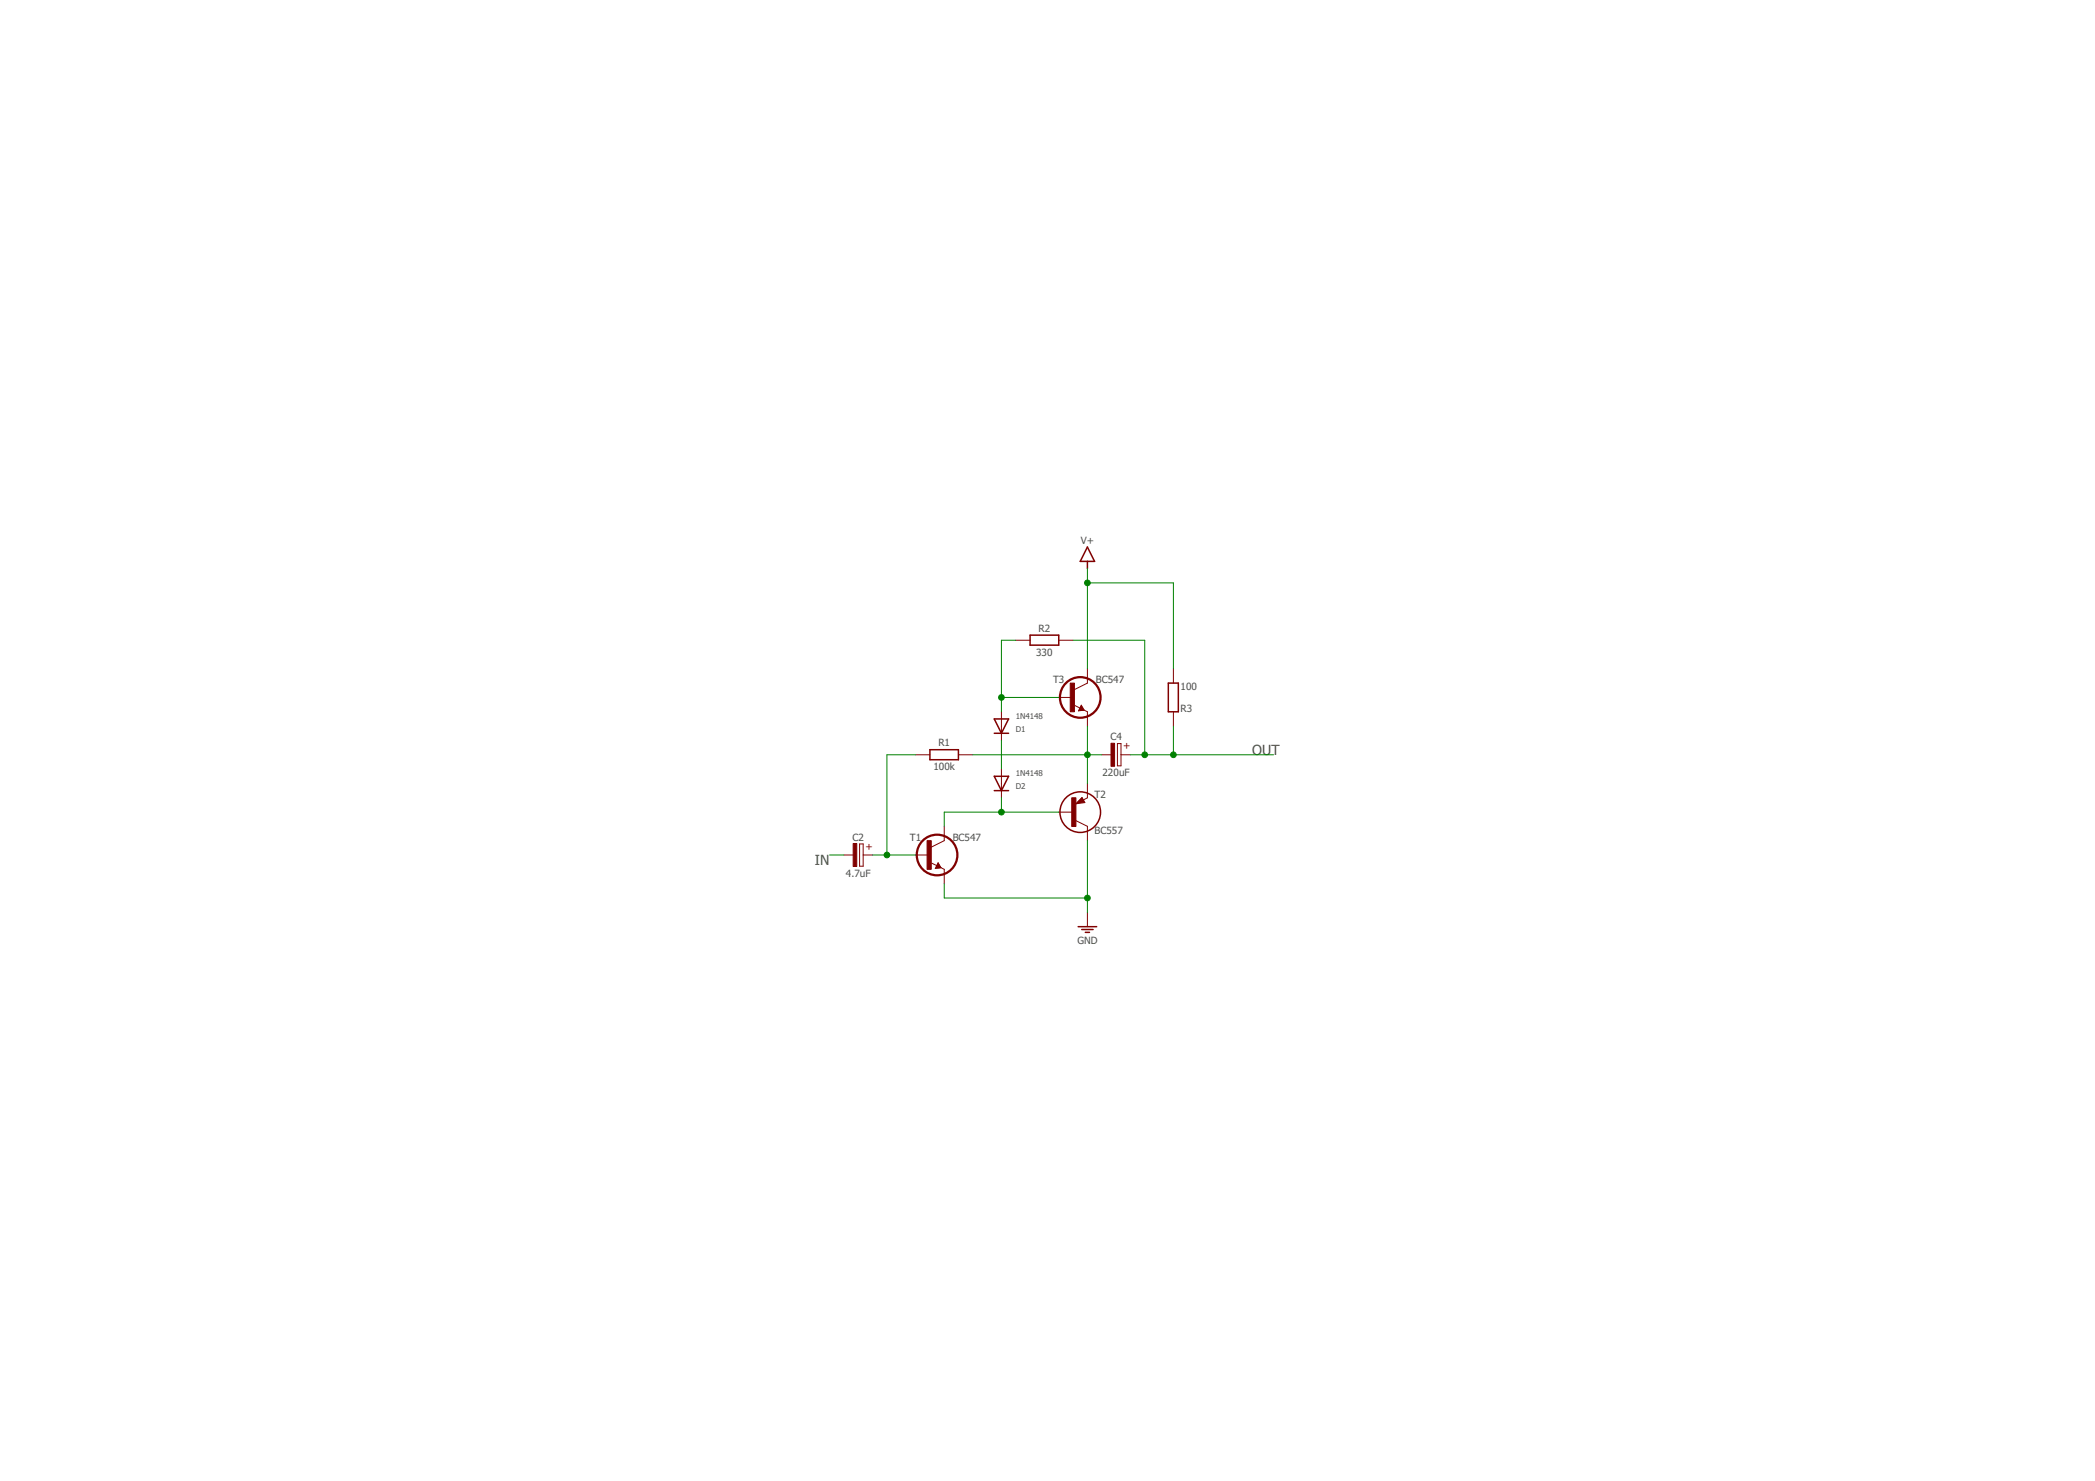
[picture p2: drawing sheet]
<svg xmlns="http://www.w3.org/2000/svg" width="297mm" height="210mm" viewBox="0 0 297 210" stroke-linecap="round" stroke-linejoin="round" font-family="sans-serif">
<g fill="none" stroke="#800000" stroke-width=".14">
<path d="M144 90.7h2M150.1 98.8h2M150.1 90.7h2M152.4 100l1.8 .9v2M153.3 99.9l.4 .7-.8 .2zM154.2 94.8v2l-2 1M166.4 94.8v2M121.9 119.6h.5v3.2h-.5zM129.8 107h2M133.9 117.1v2l-2 1M135.9 107h2M142 100.9v4"/>
<path d="M142 109v4.1M150.1 115.1h2M152.5 116.3l1.7 .8v2M153.4 113l.4 .7-1.2 .2zM154.2 111v2.1l-.6 .3M156.2 107h1.4M158.4 105.4h.5v3.1h-.5zM158.9 107h1.4M166.4 100.9v2M119.7 121.2h1.4M122.4 121.2h1.3M129.8 121.2h2"/>
<path d="M132.1 122.3l1.3 .7M133 122.3l.4 .7-.8 .1zM133.4 123l.5 .2v2M154.2 129.3v2"/>
</g>
<path d="M153.3 100.1l.3 .5h-.5M133 122.5l.3 .4-.5 .1" fill="none" stroke="#800000" stroke-width=".25"/>
<g fill="none" stroke="#800000" stroke-width=".21">
<path d="M154.2 77.5l1 2.1h-2zM154.2 79.6v1M146 90h4.1v1.4h-4.1zM165.7 96.8h1.4v4.1h-1.4zM131.8 106.3h4.1v1.4h-4.1zM141 101.9h2l-1 2zM141 103.9h2M141 110h2l-1 2.1zM141 112.1h2M153.3 100.1l-.2 .4h.3l-.1-.1M153.4 113.6h-.3l.3-.2 .2 .3-.8 .1 .6-.6 .3 .5M133 122.5l-.2 .4h.3l-.1-.2"/>
<path d="M152.9 131.3h2.6M153.4 131.7h1.6M153.9 132.1h.6"/>
<circle cx="153.2" cy="115.1" r="2.88"/>
</g>
<g fill="#800000" stroke="#800000" stroke-width=".14">
<path d="M131.4 119.1h.6v4.1h-.6z"/>
<path d="M152 113.1h.5v4h-.5z"/>
<path d="M151.7 96.8h.6v4.1h-.6z"/>
<path d="M121 119.5h.5v3.3h-.5z"/>
<path d="M157.5 105.3h.5v3.3h-.5z"/>
</g>
<g fill="none" stroke="#800000" stroke-width=".32">
<circle cx="153.2" cy="98.8" r="2.88"/>
<circle cx="132.9" cy="121.2" r="2.88"/>
</g>
<g fill="none" stroke="#008000" stroke-width=".14">
<path d="M142 98.8h8.1M144 90.7h-2v10.2M152.1 90.7h10.2v16.3M154.2 80.6v14.2M154.2 82.6h12.2v12.2M129.8 107h-4v14.2M137.9 107h18.3M142 104.9v4.1M142 113.1v2M150.1 115.1h-16.2v2M154.2 102.9v8.1M154.2 119.1v10.2"/>
<path d="M160.3 107h20.3M166.4 102.9v4.1M117.6 121.2h2.1M123.7 121.2h6.1M133.9 125.2v2.1h20.3"/>
</g>
<g fill="#008000" stroke="#008000" stroke-width=".14">
<circle cx="142" cy="98.8" r=".4"/>
<circle cx="142" cy="115.1" r=".4"/>
<circle cx="154.2" cy="107" r=".4"/>
<circle cx="125.8" cy="121.2" r=".4"/>
<circle cx="154.2" cy="127.3" r=".4"/>
<circle cx="162.3" cy="107" r=".4"/>
<circle cx="166.4" cy="107" r=".4"/>
<circle cx="154.2" cy="82.6" r=".4"/>
</g>
<g font-size="2" fill="#505050">
<text x="177.5" y="107">OUT</text>
<text x="115.5" y="122.6">IN</text>
</g>
<g font-size="1.4" fill="#505050">
<text x="153.2" y="77.1">V+</text>
<text x="147.3" y="89.5">R2</text>
<text x="146.9" y="92.9">330</text>
<text x="149.3" y="96.8">T3</text>
<text x="155.4" y="96.8">BC547</text>
<text x="167.4" y="97.8">100</text>
<text x="167.4" y="100.9">R3</text>
<text x="133" y="105.8">R1</text>
<text x="157.4" y="104.9">C4</text>
<text x="132.3" y="109.2">100k</text>
<text x="155.2" y="113.1">T2</text>
<text x="156.3" y="110">220uF</text>
<text x="120.9" y="119.2">C2</text>
<text x="129" y="119.2">T1</text>
<text x="135.1" y="119.2">BC547</text>
<text x="155.2" y="118.1">BC557</text>
<text x="119.9" y="124.2">4.7uF</text>
<text x="152.8" y="133.8">GND</text>
</g>
<g font-size="1.4" fill="#800000">
<text x="159.3" y="106.2">+</text>
<text x="122.7" y="120.4">+</text>
</g>
<g font-size="1.1" fill="#505050">
<text x="144" y="101.9">1N4148</text>
<text x="144" y="103.7">D1</text>
<text x="144" y="110">1N4148</text>
<text x="144" y="111.8">D2</text>
</g>
</svg>
